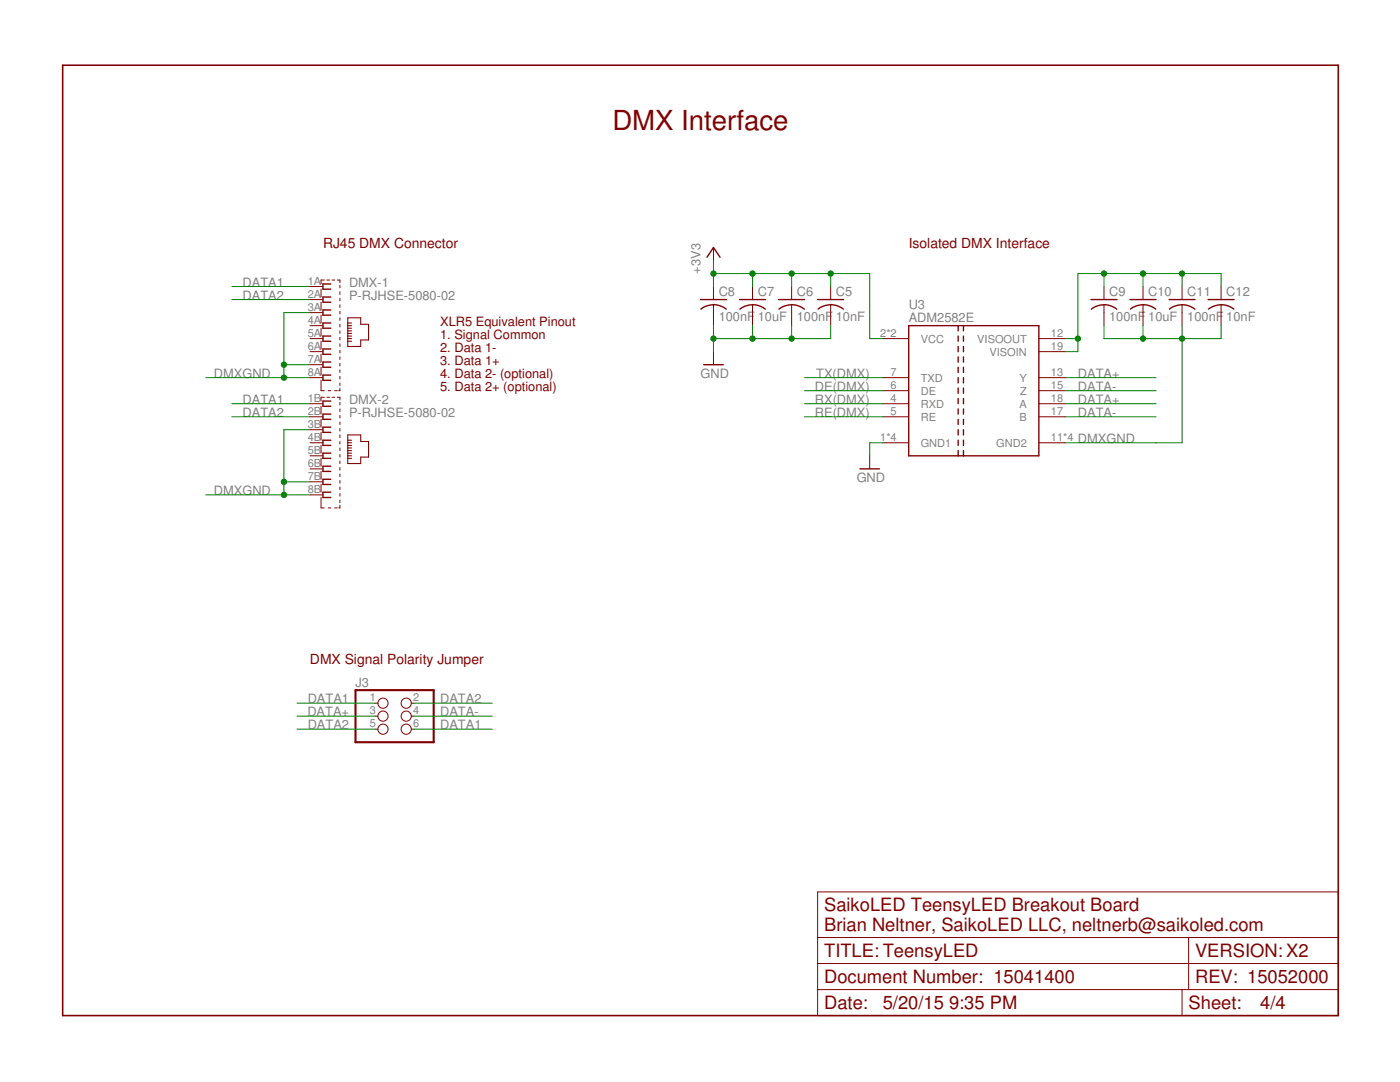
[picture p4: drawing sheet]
<svg xmlns="http://www.w3.org/2000/svg" width="279mm" height="216mm" viewBox="0 0 279 216" stroke-linecap="round" stroke-linejoin="round" font-family="sans-serif">
<g fill="none" stroke="#800000" stroke-width=".2">
<path d="M61.9 57.2h2.6M61.9 59.8h2.6M64.1 57.7v1.6M64.7 55.9h-.6v.8M65.2 55.9h.6M66.3 55.9h.5M67.3 55.9h.5v.5M67.8 56.9v.5M67.8 58.2v.5M67.8 59.5v.5M142.4 49.4v2.6M142.4 57.2v2.6"/>
<path d="M150.2 57.2v2.6M158 57.2v2.6M165.8 57.2v2.6M220.3 57.2v2.6M228.1 57.2v2.6M235.9 57.2v2.6M243.7 57.2v2.6M61.9 67.6h2.6M61.9 75.4h2.6M61.9 70.2h2.6M61.9 62.4h2.6M61.9 65h2.6"/>
<path d="M61.9 72.8h2.6M64.1 75.9v2.1h.6M64.1 60.3v1.5M64.1 62.9v1.6M64.1 65.5v1.6M64.1 68.1v1.5M64.1 70.7v1.5M64.1 73.3v1.5M64.7 79.3h-.6v.7M65.2 79.3h.6M65.5 78h.5M66.3 79.3h.5"/>
<path d="M66.8 78h.5M67.3 79.3h.5v.5M67.8 77.4v.6h-.2M67.8 60.8v.5M67.8 62.1v.5M67.8 63.4v.5M67.8 64.7v.5M67.8 66v.5M67.8 67.3v.5M67.8 68.6v.5M67.8 69.9v.5M67.8 71.2v.5"/>
<path d="M67.8 72.5v.5M67.8 73.8v.5M67.8 75.1v.5M67.8 76.4v.5M142.4 60.8v4.2M142.4 70.2v2.6M150.2 60.8v4.2M158 60.8v4.2M165.8 60.8v4.2M176.2 67.6h5.2M176.2 75.4h5.2M176.2 78h5.2"/>
<path d="M207.3 67.6h5.2M207.3 75.4h5.2M207.3 78h5.2M207.3 70.2h5.2M220.3 60.8v4.2M228.1 60.8v4.2M235.9 60.8v4.2M243.7 60.8v4.2M61.9 80.6h2.6M61.9 83.2h2.6M61.9 88.3h2.6M61.9 85.7h2.6"/>
<path d="M61.9 91h2.6M61.9 93.6h2.6M61.9 96.1h2.6M61.9 98.7h2.6M64.1 81.1v1.5M64.1 83.7v1.5M64.1 86.3v1.5M64.1 88.9v1.5M64.1 91.5v1.5M64.1 94.1v1.5M64.1 96.7v1.5M64.1 99.3v2h.6"/>
<path d="M67.8 80.3v.5M67.8 81.6v.5M67.8 82.9v.5M67.8 84.2v.5M67.8 85.5v.5M67.8 86.8v.5M67.8 88.1v.5M67.8 89.4v.5M67.8 90.7v.5M67.8 92v.5M67.8 93.3v.5M67.8 94.6v.5"/>
<path d="M67.8 95.9v.5M67.8 97.2v.5M67.8 98.5v.5M67.8 99.8v.5M173.6 91v2.6M176.2 80.6h5.2M176.2 83.2h5.2M176.2 88.3h5.2M207.3 80.6h5.2M207.3 83.2h5.2M207.3 88.3h5.2M65.5 101.3h.5"/>
<path d="M66.8 101.3h.5M67.8 100.8v.5h-.2M74.8 140.3h.6M74.8 142.9h.6M74.8 145.5h.6M82.1 140.3h.6M82.1 142.9h.6M82.1 145.5h.6M163.2 178h103.9v24.6h-103.9zM163.2 192.3h103.9M163.2 197.5h103.9M163.2 187.1h103.9"/>
<path d="M235.9 197.5v5.1M237.2 187.1v10.4"/>
<circle cx="76.4" cy="140.3" r="1.02"/>
<circle cx="76.4" cy="145.5" r="1.02"/>
<circle cx="76.4" cy="142.9" r="1.02"/>
<circle cx="81.1" cy="140.3" r="1.02"/>
<circle cx="81.1" cy="145.5" r="1.02"/>
<circle cx="81.1" cy="142.9" r="1.02"/>
</g>
<g fill="none" stroke="#800000" stroke-width=".28">
<path d="M66 56.7h-1.5v1h1.5M66 59.3h-1.5v1h1.5M139.8 59.8h5.2M141.1 51.3l1.3-1.9 1.3 1.9M147.6 59.8h5.2M155.4 59.8h5.2M163.2 59.8h5.2M217.7 59.8h5.2M225.5 59.8h5.2M233.3 59.8h5.2M241.1 59.8h5.2M66 61.8h-1.5v1.1h1.5"/>
<path d="M66 64.5h-1.5v1h1.5M66 67.1h-1.5v1h1.5M66 69.6h-1.5v1.1h1.5M66 72.2h-1.5v1.1h1.5M66 74.8h-1.5v1.1h1.5M140.4 72.8h3.9M142.4 60.8l1.1 .1 1.4 .8M142.4 60.8l-.5 .1a3.9 3.9 0 0 0-2 .8M150.2 60.8l1.1 .1 1.4 .8M150.2 60.8l-.6 .1a3.9 3.9 0 0 0-1.9 .8M158 60.8l1.1 .1 1.4 .8M158 60.8l-1.6 .3-1 .6"/>
<path d="M165.8 60.8l1.1 .1 1.4 .8M165.8 60.8l-1.6 .3-.9 .6M181.4 65h25.9v26h-25.9zM191.2 65v1M191.2 67.1v1M191.2 69.1v1.1M191.2 71.2v1.1M191.2 73.3v1M191.2 75.4v1M191.2 77.4v1.1M191.2 79.5v1.1M192.3 65v1"/>
<path d="M192.3 67.1v1M192.3 69.1v1.1M192.3 71.2v1.1M192.3 73.3v1M192.3 75.4v1M192.3 77.4v1.1M192.3 79.5v1.1M220.3 60.8l1.1 .1 1.5 .8M220.3 60.8l-1.6 .3-.9 .6M228.1 60.8l1.1 .1 1.5 .8M228.1 60.8l-.5 .1a3.9 3.9 0 0 0-2 .8M235.9 60.8l1.1 .1 1.5 .8"/>
<path d="M235.9 60.8l-.5 .1a3.9 3.9 0 0 0-2 .8M243.7 60.8l1.1 .1 1.5 .8M243.7 60.8l-1.6 .3-.9 .6M66 80h-1.5v1.1h1.5M66 82.6h-1.5v1.1h1.5M66 85.2h-1.5v1.1h1.5M66 87.8h-1.5v1.1h1.5M66 90.4h-1.5v1.1h1.5M66 93h-1.5v1.1h1.5M66 95.6h-1.5v1.1h1.5M66 98.2h-1.5v1.1h1.5M171.6 93.6h3.9"/>
<path d="M191.2 81.6v1M191.2 83.7v1M191.2 85.7v1.1M191.2 87.8v1.1M191.2 89.9v1.1M192.3 81.6v1M192.3 83.7v1M192.3 85.7v1.1M192.3 87.8v1.1M192.3 89.9v1.1"/>
</g>
<path d="M71 137.7h15.6v10.4h-15.6z" fill="none" stroke="#800000" stroke-width=".42"/>
<g fill="none" stroke="#800000" stroke-width=".21">
<path d="M69.4 63.4h2.6v1.3h1.6v3.1h-1.6v1.3h-2.6zM69.4 64.5h.8M69.4 65h.8M69.4 65.5h.8M69.4 66h.8M69.4 66.5h.8M69.4 67.1h.8M69.4 67.6h.8M69.4 68.1h.8M69.4 86.8h2.6v1.3h1.6v3.1h-1.6v1.3h-2.6zM69.4 87.8h.8M69.4 88.3h.8"/>
<path d="M69.4 88.9h.8M69.4 89.4h.8M69.4 89.9h.8M69.4 90.4h.8M69.4 91h.8M69.4 91.5h.8"/>
</g>
<path d="M12.5 13h254.6v189.6h-254.6z" fill="none" stroke="#800000" stroke-width=".32"/>
<g fill="none" stroke="#008000" stroke-width=".2">
<path d="M46.3 57.2h15.6M46.3 59.8h15.6M142.4 54.6h31.2v13h2.6M142.4 52v5.2M150.2 54.6v2.6M158 54.6v2.6M165.8 54.6v2.6M220.3 54.6v2.6M228.1 54.6v2.6M235.9 54.6v2.6M243.7 57.2v-2.6h-28.6v15.6h-2.6M41.1 75.4h20.8"/>
<path d="M56.7 72.8h5.2M61.9 62.4h-5.2v13M142.4 65v5.2M150.2 65v2.6M158 65v2.6M160.6 75.4h15.6M160.6 78h15.6M165.8 65v2.6h-23.4M212.5 67.6h2.6M212.5 75.4h18.2M212.5 78h18.2M220.3 65v2.6h23.4v-2.6"/>
<path d="M228.1 65v2.6M235.9 65v23.3h-23.4M41.1 98.7h20.8M46.3 80.6h15.6M46.3 83.2h15.6M56.7 96.1h5.2M61.9 85.7h-5.2v13M160.6 80.6h15.6M160.6 83.2h15.6M176.2 88.3h-2.6v2.7M212.5 80.6h18.2M212.5 83.2h18.2"/>
<path d="M59.3 142.9h15.5M59.3 140.3h15.5M59.3 145.5h15.5M82.7 142.9h15.5M82.7 140.3h15.5M82.7 145.5h15.5"/>
</g>
<g fill="#008000" stroke="#008000" stroke-width=".2">
<circle cx="142.4" cy="67.6" r=".53"/>
<circle cx="150.2" cy="67.6" r=".53"/>
<circle cx="158" cy="67.6" r=".53"/>
<circle cx="228.1" cy="67.6" r=".53"/>
<circle cx="235.9" cy="67.6" r=".53"/>
<circle cx="56.7" cy="72.8" r=".53"/>
<circle cx="56.7" cy="75.4" r=".53"/>
<circle cx="56.7" cy="98.7" r=".53"/>
<circle cx="56.7" cy="96.1" r=".53"/>
<circle cx="142.4" cy="54.6" r=".53"/>
<circle cx="150.2" cy="54.6" r=".53"/>
<circle cx="158" cy="54.6" r=".53"/>
<circle cx="165.8" cy="54.6" r=".53"/>
<circle cx="235.9" cy="54.6" r=".53"/>
<circle cx="228.1" cy="54.6" r=".53"/>
<circle cx="220.3" cy="54.6" r=".53"/>
<circle cx="215.1" cy="67.6" r=".53"/>
</g>
<text font-size="5.5" fill="#800000" x="122.2" y="26">DMX Interface</text>
<g font-size="3.7" fill="#800000">
<text x="164.5" y="181.9">SaikoLED TeensyLED Breakout Board</text>
<text x="164.5" y="185.8">Brian Neltner, SaikoLED LLC, neltnerb@saikoled.com</text>
<text x="164.5" y="191">TITLE: TeensyLED</text>
<text x="238.5" y="191">VERSION: X2</text>
<text x="164.5" y="196.2">Document Number: 15041400</text>
<text x="238.5" y="196.2">REV: 15052000</text>
<text x="164.5" y="201.4">Date:</text>
<text x="176.2" y="201.4">5/20/15</text>
<text x="189.4" y="201.4">9:35 PM</text>
<text x="237.2" y="201.4">Sheet:</text>
<text x="251.5" y="201.4">4/4</text>
</g>
<g font-size="2.8" fill="#800000">
<text x="64.5" y="49.4">RJ45 DMX Connector</text>
<text x="181.4" y="49.4">Isolated DMX Interface</text>
<text x="61.9" y="132.5">DMX Signal Polarity Jumper</text>
</g>
<g font-size="2.6" fill="#808080">
<text x="48.4" y="57.2">DATA1</text>
<text x="48.4" y="59.8">DATA2</text>
<text x="69.7" y="59.8">P-RJHSE-5080-02</text>
<text x="69.7" y="57.2">DMX-1</text>
<text x="139.8" y="54.6" transform="rotate(-90 139.8 54.6)">+3V3</text>
<text x="143.4" y="59.1">C8</text>
<text x="151.2" y="59.1">C7</text>
<text x="159" y="59.1">C6</text>
<text x="166.8" y="59.1">C5</text>
<text x="221.4" y="59.1">C9</text>
<text x="229.2" y="59.1">C10</text>
<text x="236.9" y="59.1">C11</text>
<text x="244.7" y="59.1">C12</text>
<text x="143.4" y="64.1">100nF</text>
<text x="151.2" y="64.1">10uF</text>
<text x="159" y="64.1">100nF</text>
<text x="166.8" y="64.1">10nF</text>
<text x="181.4" y="64.2">ADM2582E</text>
<text x="181.4" y="61.6">U3</text>
<text x="221.4" y="64.1">100nF</text>
<text x="229.2" y="64.1">10uF</text>
<text x="236.9" y="64.1">100nF</text>
<text x="244.7" y="64.1">10nF</text>
<text x="42.7" y="75.4">DMXGND</text>
<text x="139.8" y="75.4">GND</text>
<text x="162.6" y="78">DE(DMX)</text>
<text x="162.9" y="75.4">TX(DMX)</text>
<text x="215.1" y="75.4">DATA+</text>
<text x="215.1" y="78">DATA-</text>
<text x="48.4" y="80.6">DATA1</text>
<text x="48.4" y="83.2">DATA2</text>
<text x="69.7" y="83.2">P-RJHSE-5080-02</text>
<text x="69.7" y="80.6">DMX-2</text>
<text x="162.6" y="80.6">RX(DMX)</text>
<text x="162.6" y="83.2">RE(DMX)</text>
<text x="215.1" y="80.6">DATA+</text>
<text x="215.1" y="83.2">DATA-</text>
<text x="215.1" y="88.4">DMXGND</text>
<text x="42.7" y="98.7">DMXGND</text>
<text x="171" y="96.1">GND</text>
<text x="71" y="137.1">J3</text>
<text x="61.3" y="142.9">DATA+</text>
<text x="61.4" y="140.3">DATA1</text>
<text x="87.8" y="142.9">DATA-</text>
<text x="87.8" y="140.3">DATA2</text>
<text x="61.4" y="145.5">DATA2</text>
<text x="87.8" y="145.5">DATA1</text>
</g>
<g font-size="2.6" fill="#800000">
<text x="87.8" y="65">XLR5 Equivalent Pinout</text>
<text x="87.8" y="67.6">1. Signal Common</text>
<text x="87.8" y="70.2">2. Data 1-</text>
<text x="87.8" y="72.8">3. Data 1+</text>
<text x="87.8" y="75.4">4. Data 2- (optional)</text>
<text x="87.8" y="78">5. Data 2+ (optional)</text>
</g>
<g font-size="2.2" fill="#808080">
<text x="61.4" y="56.8">1A</text>
<text x="61.4" y="59.4">2A</text>
<text x="61.4" y="62">3A</text>
<text x="61.4" y="64.6">4A</text>
<text x="61.4" y="67.2">5A</text>
<text x="61.4" y="69.8">6A</text>
<text x="175.7" y="67.2">2*2</text>
<text x="183.7" y="68.3">VCC</text>
<text x="195" y="68.4">VISOOUT</text>
<text x="197.5" y="71">VISOIN</text>
<text x="209.7" y="67.2">12</text>
<text x="209.7" y="69.8">19</text>
<text x="61.4" y="72.4">7A</text>
<text x="61.4" y="75">8A</text>
<text x="177.7" y="75">7</text>
<text x="177.7" y="77.6">6</text>
<text x="183.7" y="76.1">TXD</text>
<text x="203.5" y="76.1">Y</text>
<text x="209.7" y="75">13</text>
<text x="209.7" y="77.6">15</text>
<text x="61.4" y="80.2">1B</text>
<text x="61.4" y="82.8">2B</text>
<text x="177.7" y="80.2">4</text>
<text x="177.7" y="82.8">5</text>
<text x="183.7" y="78.7">DE</text>
<text x="183.7" y="81.3">RXD</text>
<text x="183.7" y="83.9">RE</text>
<text x="203.5" y="81.3">A</text>
<text x="203.5" y="83.9">B</text>
<text x="203.6" y="78.7">Z</text>
<text x="209.7" y="80.2">18</text>
<text x="209.7" y="82.8">17</text>
<text x="61.4" y="85.4">3B</text>
<text x="61.4" y="88">4B</text>
<text x="175.7" y="88">1*4</text>
<text x="183.7" y="89.1">GND1</text>
<text x="198.8" y="89.1">GND2</text>
<text x="209.7" y="88">11*4</text>
<text x="61.4" y="90.6">5B</text>
<text x="61.4" y="93.2">6B</text>
<text x="61.4" y="95.8">7B</text>
<text x="61.4" y="98.4">8B</text>
<text x="73.8" y="139.9">1</text>
<text x="73.8" y="142.5">3</text>
<text x="82.4" y="139.9">2</text>
<text x="82.4" y="142.5">4</text>
<text x="73.8" y="145.1">5</text>
<text x="82.4" y="145.1">6</text>
</g>
</svg>
